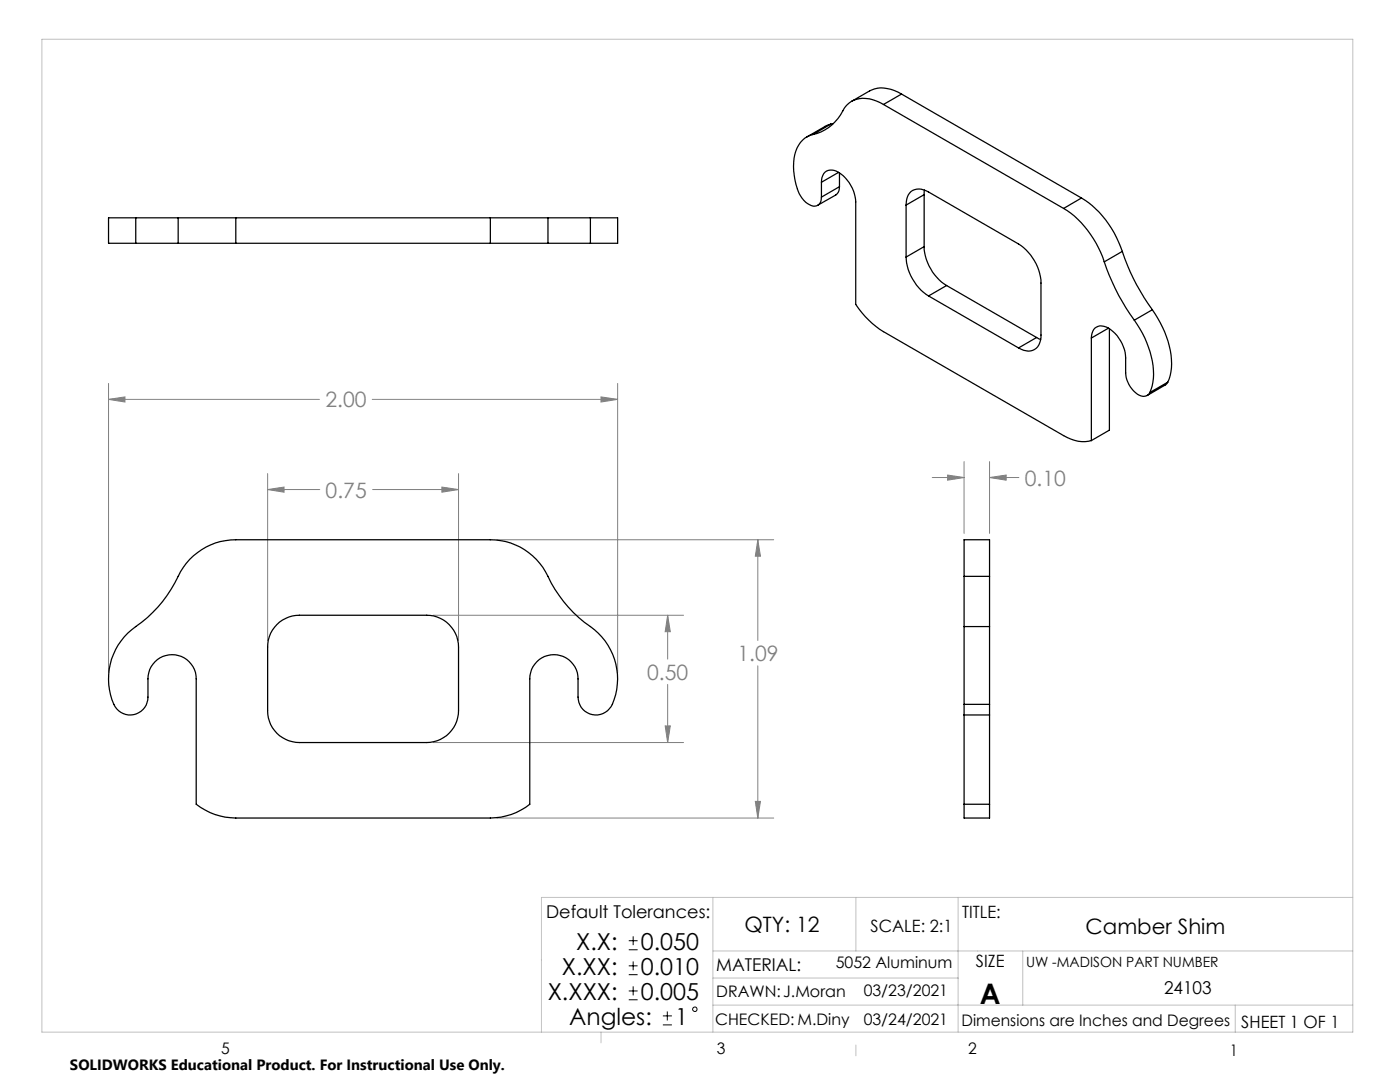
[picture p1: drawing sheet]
<svg xmlns="http://www.w3.org/2000/svg" width="279mm" height="216mm" viewBox="0 0 279 216" stroke-linecap="round" stroke-linejoin="round" font-family="sans-serif">
<g fill="none" stroke="#000" stroke-width=".2">
<path d="M125.5 189.5h1.7M125.5 187.7h1.7M125.5 194.5h1.7M125.5 192.7h1.7M125.5 199.5h1.7M125.5 197.7h1.7M126.4 186.8v1.8M126.4 191.8v1.8M126.4 196.8v1.8M132.3 204.5h1.8M132.3 202.7h1.8M133.2 201.8v1.8"/>
<circle cx="138.7" cy="201.4" r=".44"/>
</g>
<g fill="none" stroke="#808080" stroke-width=".2">
<path d="M21.7 79.7l3.2-.5v1zM21.7 76.5v57.7M21.7 79.7h42M74.3 79.7h49M119.9 79.2l3.4 .5-3.4 .5zM123.3 76.5v57.7M53.4 97.7l3.3-.5v1zM53.4 94.5v33.3M53.4 97.7h10.4M74.4 97.7h17.1M88.2 97.2l3.3 .5-3.3 .5zM91.5 94.5v33.3"/>
<path d="M186.1 95.3h6.3M189.1 94.8l3.3 .5-3.3 .5zM192.4 92.1v14.3M197.5 95.3l3.3-.5v1zM197.5 92.1v14.3M197.5 95.3h5.8M99.1 107.7h55.3M151.2 107.7l.6 3.3h-1.1zM151.2 107.7v20.1M86.4 122.8h50M133.2 122.8l.6 3.2h-1zM133.2 122.8v8.7"/>
<path d="M133.2 136.6v11.6M151.2 132.9v30.3M86.4 148.2h50M132.8 144.9h1l-.6 3.3zM150.7 159.9h1.1l-.6 3.3zM99.1 163.2h55.3"/>
</g>
<path d="M8.4 7.8h261.6v198.2h-261.6zM142.3 179.1v26.9M170.8 179.1v10.7M191.2 179.1v26.9M270 179.1h-161.9v26.9M142.3 189.8h127.7M142.3 195.2h48.9M204.1 189.8v10.8M119.9 206v2.1M142.3 200.6h127.7M170.8 208.5v2.2M246.5 200.6v5.4" fill="none" stroke="#c0c0c0" stroke-width=".2"/>
<path d="M21.7 79.7l3.2-.5v1zM119.9 79.2l3.4 .5-3.4 .5zM151.2 107.7l.6 3.3h-1.1zM150.7 159.9h1.1l-.6 3.3zM53.4 97.7l3.3-.5v1zM88.2 97.2l3.3 .5-3.3 .5zM133.2 122.8l.6 3.2h-1zM132.8 144.9h1l-.6 3.3zM189.1 94.8l3.3 .5-3.3 .5zM197.5 95.3l3.3-.5v1z" fill="#808080"/>
<g fill="none" stroke="#000" stroke-width=".25">
<path d="M179.9 18.8a6.4 6.4 0 0 0-6.3-.7l-3.6 2.1M179.9 18.8l-3.6 2M179.9 18.8l35.9 20.7M162.2 26.8a5.2 5.2 0 0 0-3.7 4.8 12.5 12.5 0 0 0 1.6 8 3.1 3.1 0 0 0 2.9 1.5l.3-.2a1.7 1.7 0 0 0 .6-1.6M163.9 36.4a2.08 2.08 0 0 1 1-2.3 2.08 2.08 0 0 1 2.5 .3 7.7 7.7 0 0 1 3.4 5.9v20.4a18.4 18.4 0 0 0 5.5 5.5l36 20.7a6.9 6.9 0 0 0 5.5 1M163.9 36.4v2.9M165.8 24.8l-1.1 .4-3.7 2.1M165.8 24.8l-3.6 2M166.3 24.7l-.5 .1M167.4 34.4l-3.5 2M167.5 37.3a1.78 1.78 0 0 1-.7 1.6l-3.6 2.1M167.5 37.3l-3.6 2"/>
<path d="M167.5 34.5v2.8M176.3 20.8a6.3 6.3 0 0 0-6.5-.5 5.5 5.5 0 0 0-2.1 2.6 8.7 8.7 0 0 1-5.5 3.9M176.3 20.8l36 20.8M184.4 38.8l-3.6 2.1M184.4 38.8v10.4M184.5 37.9l-.1 .9M215.8 39.5a19.6 19.6 0 0 1 8.2 10.7M215.8 39.5l-3.5 2.1M27.1 48.5h8.5M27.1 43.5h8.5M27.1 43.5h-5.4v5h5.4M27.1 43.5v5"/>
<path d="M35.6 48.5h11.5M35.6 43.5h11.5M35.6 43.5v5M47.1 48.5h50.8M47.1 43.5v5M47.1 43.5h50.8M97.9 48.5h11.5M97.9 43.5h11.5M97.9 43.5v5M109.4 48.5h8.4M109.4 43.5h8.4M109.4 43.5v5"/>
<path d="M117.8 43.5h5.5v5h-5.5M117.8 43.5v5M180.8 40.9a2.67 2.67 0 0 1 3-3.2l1.5 .6 18 10.4a9.9 9.9 0 0 1 4.5 7.8v10.4a2.68 2.68 0 0 1-2.6 3.2l-.9-.2-1-.5M180.8 51.3a9.9 9.9 0 0 0 4.5 7.8M180.8 40.9v10.4M184.4 49.2a9.9 9.9 0 0 0 4.5 7.8M184.4 49.2l-3.6 2.1M185.3 59.1l18 10.3M188.9 57l-3.6 2.1M188.9 57l18 10.3M212.3 41.6a19.8 19.8 0 0 1 8.1 10.6M220.4 52.2a42.9 42.9 0 0 0 6 11.7"/>
<path d="M224 50.2a41.6 41.6 0 0 0 6 11.6M224 50.2l-3.6 2M206.9 67.3l.8 .4M206.9 67.3l-3.6 2.1M217.8 67.5a2.04 2.04 0 0 1 2.1-2.4 6.1 6.1 0 0 1 4.3 4.1l.4 1.7v3.5a5.1 5.1 0 0 0 3.5 4.7 1.38 1.38 0 0 0 1.4-.8M217.8 67.5v20.4M221.2 65.5l-3.4 2M221.4 65.6v20.2l-3.6 2.1M226.4 63.9a17.9 17.9 0 0 1 3.7 12.4l-.6 2M230 61.8a18 18 0 0 1 3.7 12.4l-.7 2.1M230 61.8l-3.6 2.1M233 76.3l-.3 .5-3.7 2.1"/>
<path d="M233 76.3l-3.5 2M37.9 111.6a12.8 12.8 0 0 1 9.2-3.9h50.8a13 13 0 0 1 12.1 8.6 26.6 26.6 0 0 0 8.6 9.4 12.7 12.7 0 0 1 3.4 15.3 3.6 3.6 0 0 1-4.1 1.5 3.6 3.6 0 0 1-2.5-3.4v-3.6a4.8 4.8 0 0 0-4.9-4.9 4.8 4.8 0 0 0-4.8 4.9v25a12.6 12.6 0 0 1-7.8 2.7h-50.8a12.8 12.8 0 0 1-7.9-2.7v-25a4.8 4.8 0 0 0-4.9-4.9 4.8 4.8 0 0 0-4.8 4.9v3.6a3.6 3.6 0 0 1-3.3 3.6 3.6 3.6 0 0 1-3.9-3.1 12.9 12.9 0 0 1 6-15.4 25.9 25.9 0 0 0 7.7-10.1zM192.4 115v10M192.4 115v-7.3h5.1v7.3M192.4 115h5.1M197.5 115v10M55.2 124.6a6.5 6.5 0 0 1 4.6-1.8h25.4a6.4 6.4 0 0 1 6.3 6.3v12.7a6.4 6.4 0 0 1-6.3 6.4h-25.4a6.3 6.3 0 0 1-6.4-6.4v-12.7a6.3 6.3 0 0 1 1.8-4.5zM192.4 125v15.5M192.4 125h5.1M197.5 125v15.5M192.4 140.5v2.2M192.4 142.7h5.1"/>
<path d="M192.4 140.5h5.1M192.4 142.7v17.8M197.5 140.5v2.2M197.5 142.7v17.8M192.4 160.5v2.7h5.1v-2.7M192.4 160.5h5.1"/>
</g>
<text font-size="5.6" x="195.6" y="200.3">A</text>
<g font-size="4.7">
<text x="115" y="189.5">X.X:</text>
<text x="127.9" y="189.5">0.050</text>
<text x="112.1" y="194.5">X.XX:</text>
<text x="127.9" y="194.5">0.010</text>
<text x="109.3" y="199.5">X.XXX:</text>
<text x="127.9" y="199.5">0.005</text>
<text x="113.6" y="204.5">Angles:</text>
<text x="134.7" y="204.5">1</text>
</g>
<g font-size="4.2" fill="#808080">
<text x="64.9" y="81.3">2.00</text>
<text x="65" y="99.3">0.75</text>
<text x="204.5" y="96.9">0.10</text>
<text x="147.2" y="131.9">1.09</text>
<text x="129.2" y="135.6">0.50</text>
</g>
<g font-size="4.2">
<text x="148.6" y="185.9">QTY: 12</text>
<text x="216.7" y="186.4">Camber Shim</text>
</g>
<g font-size="3.5">
<text x="109" y="183.1">Default Tolerances:</text>
<text x="142.9" y="193.8">MATERIAL:</text>
<text x="232.3" y="198.4">24103</text>
</g>
<g font-size="3.4">
<text x="173.7" y="185.9">SCALE: 2:1</text>
<text x="192" y="183.1">TITLE:</text>
<text x="194.8" y="193">SIZE</text>
<text x="247.7" y="205.1">SHEET 1 OF 1</text>
</g>
<g font-size="3.2">
<text x="166.8" y="193.1">5052 Aluminum</text>
<text x="142.9" y="199">DRAWN:J.Moran</text>
<text x="172.4" y="198.8">03/23/2021</text>
<text x="142.7" y="204.5">CHECKED: M.Diny</text>
<text x="172.4" y="204.5">03/24/2021</text>
<text x="191.9" y="204.8">Dimensions are Inches and Degrees</text>
<text x="44.2" y="210.4">5</text>
<text x="143.1" y="210.4">3</text>
<text x="193.2" y="210.3">2</text>
<text x="245.4" y="210.6">1</text>
</g>
<text font-size="3" x="14" y="213.5">SOLIDWORKS Educational Product. For Instructional Use Only.</text>
<text font-size="2.8" x="204.8" y="193">UW -MADISON PART NUMBER</text>
</svg>
